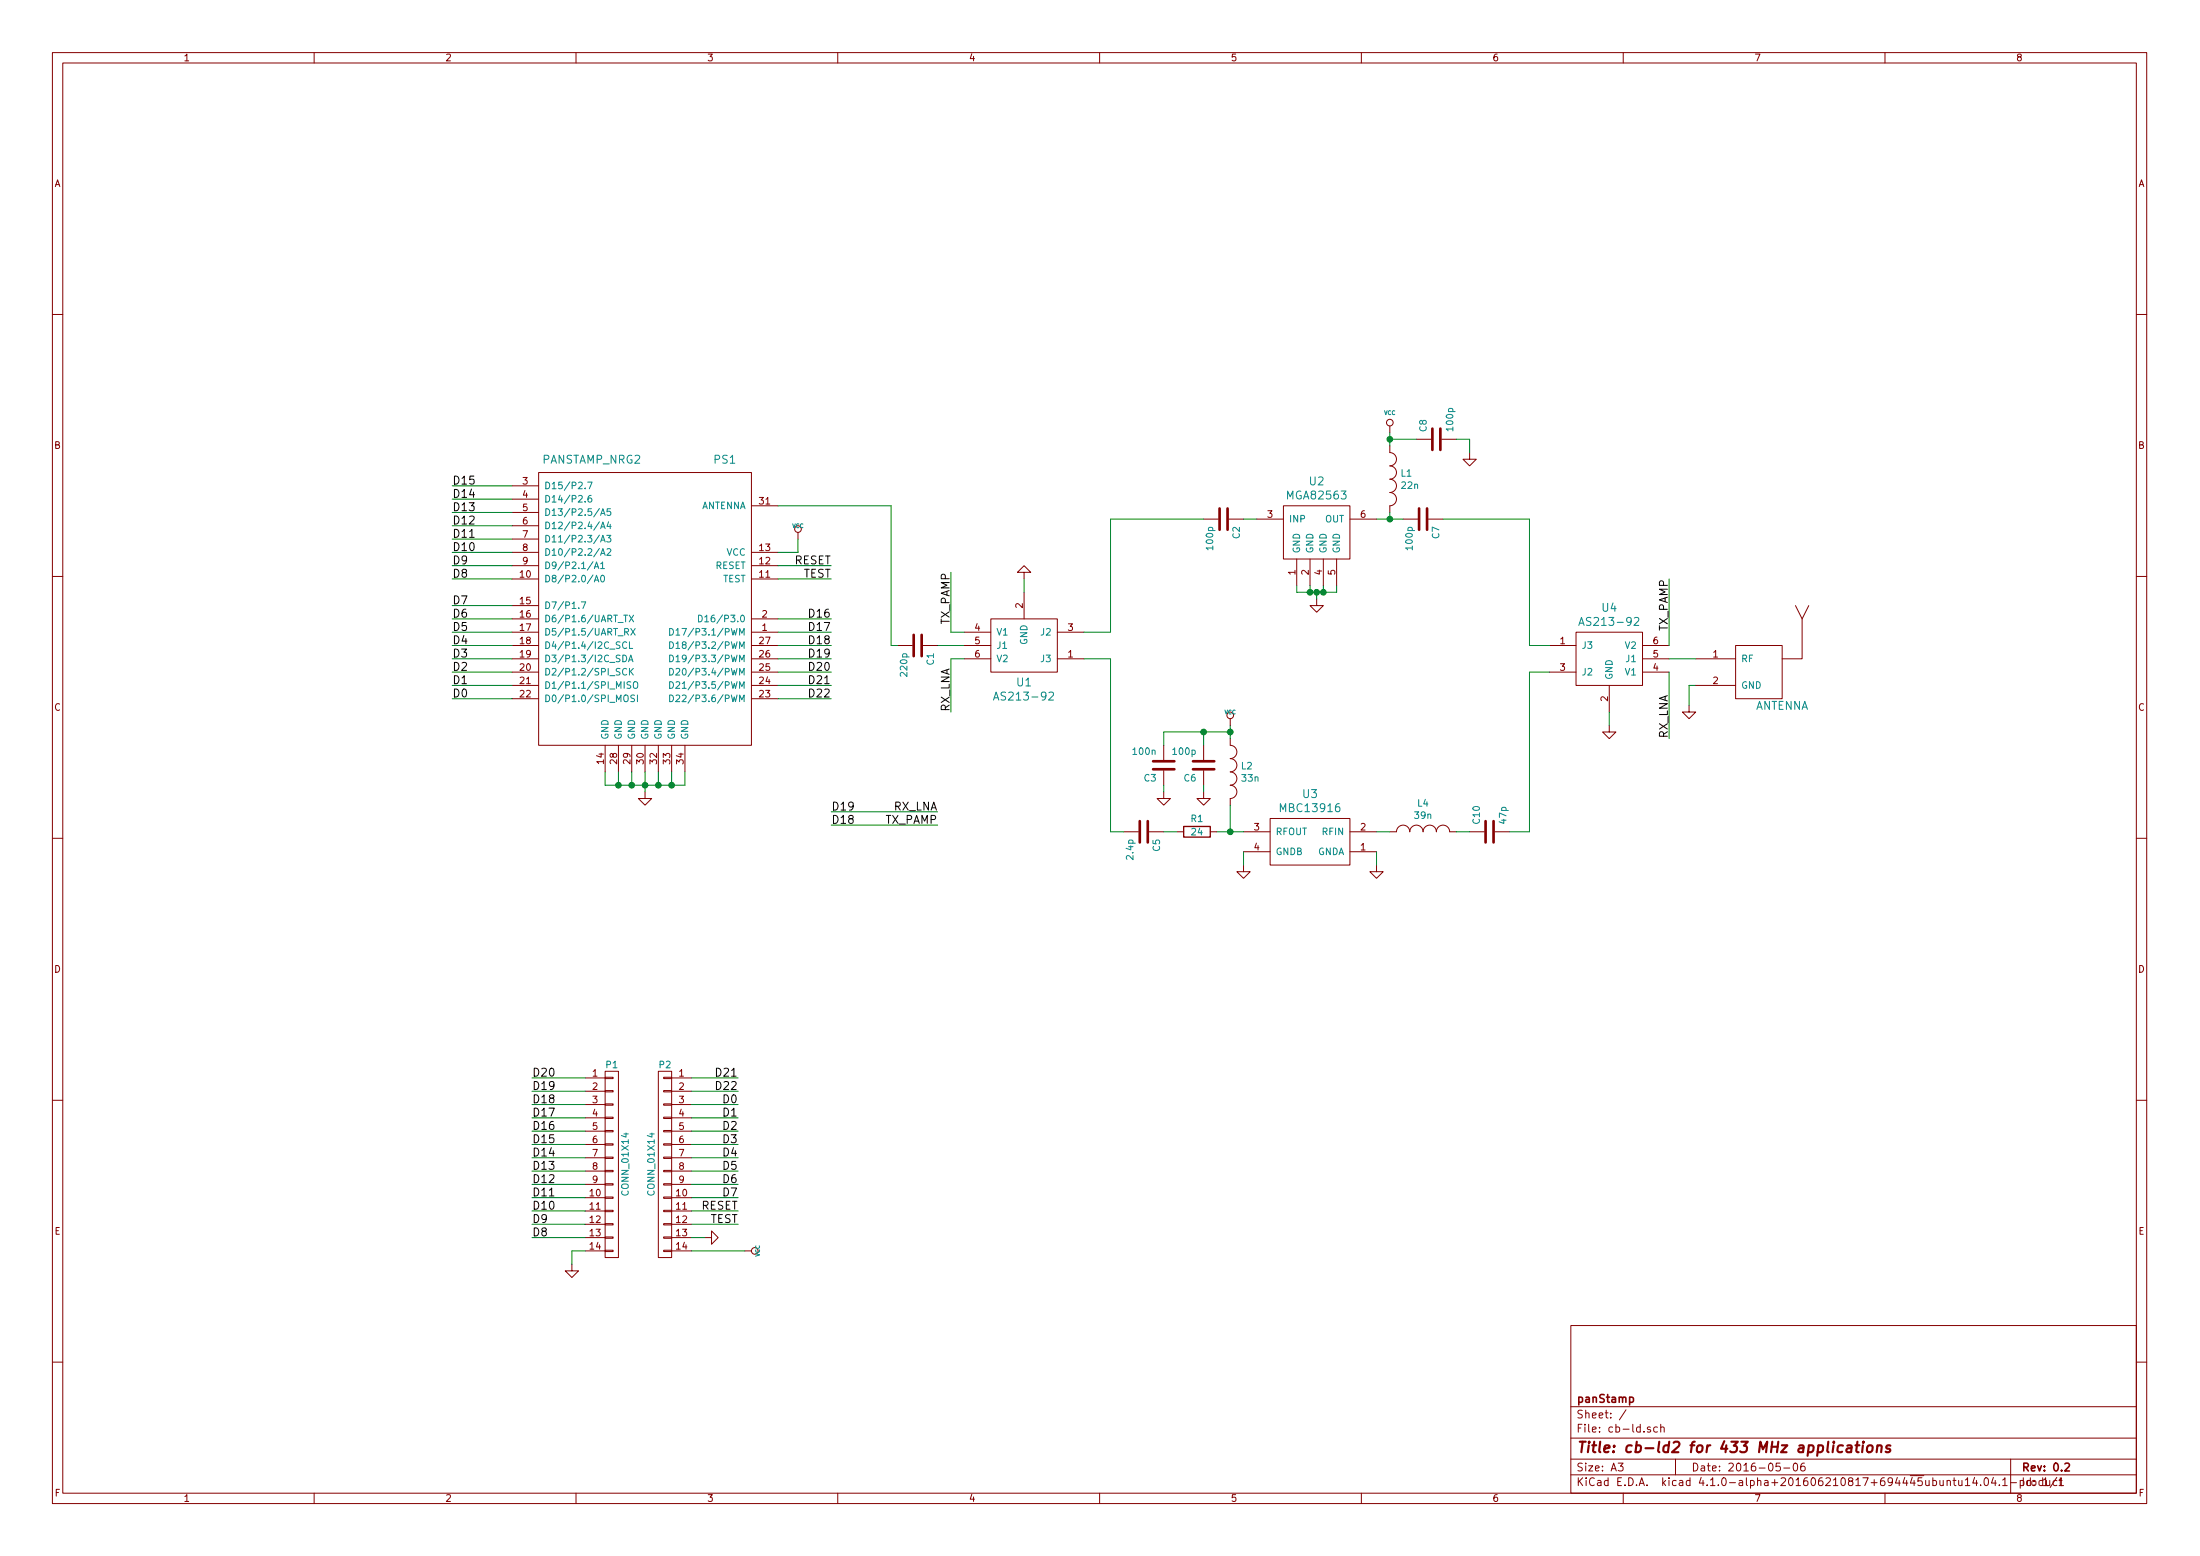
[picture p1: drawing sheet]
EESchema Schematic File Version 2
LIBS:cb-ld-rescue
LIBS:power
LIBS:device
LIBS:transistors
LIBS:conn
LIBS:linear
LIBS:regul
LIBS:74xx
LIBS:cmos4000
LIBS:adc-dac
LIBS:memory
LIBS:xilinx
LIBS:microcontrollers
LIBS:dsp
LIBS:microchip
LIBS:analog_switches
LIBS:motorola
LIBS:texas
LIBS:intel
LIBS:audio
LIBS:interface
LIBS:digital-audio
LIBS:philips
LIBS:display
LIBS:cypress
LIBS:siliconi
LIBS:opto
LIBS:atmel
LIBS:contrib
LIBS:valves
LIBS:atmega8
LIBS:atmel89cxxxx
LIBS:atmel-1
LIBS:atmel-2005
LIBS:avr
LIBS:avr-1
LIBS:avr-2
LIBS:avr-3
LIBS:avr-4
LIBS:hopf
LIBS:rfm-ash
LIBS:mycomponents
LIBS:cb-ld-cache
EELAYER 25 0
EELAYER END
$Descr A3 16535 11693
encoding utf-8
Sheet 1 1
Title "cb-ld2 for 433 MHz applications"
Date "2016-05-06"
Rev "0.2"
Comp "panStamp"
Comment1 ""
Comment2 ""
Comment3 ""
Comment4 ""
$EndDescr
$Comp
L GND #PWR01
U 1 1
P 12700 5300
F 0 "#PWR01" H 12700 5300 30  0001 C CNN
F 1 "GND" H 12700 5230 30  0001 C CNN
F 2 "" H 12700 5300 60  0001 C CNN
F 3 "" H 12700 5300 60  0001 C CNN
	1    12700 5300
	-1   0    0    -1  
$EndComp
Wire Wire Line
	12700 5150 12700 5300
Wire Wire Line
	12750 5150 12700 5150
Wire Wire Line
	6250 6100 7050 6100
Wire Wire Line
	6250 6200 7050 6200
$Comp
L CONN_01X14 P1
U 1 1
P 4600 8750
F 0 "P1" H 4600 9500 50  0000 C CNN
F 1 "CONN_01X14" V 4700 8750 50  0000 C CNN
F 2 "Pin_Headers:Pin_Header_Straight_1x12" H 4600 8750 60  0001 C CNN
F 3 "" H 4600 8750 60  0000 C CNN
	1    4600 8750
	1    0    0    -1  
$EndComp
$Comp
L CONN_01X14 P2
U 1 1
P 5000 8750
F 0 "P2" H 5000 9500 50  0000 C CNN
F 1 "CONN_01X14" V 5100 8750 50  0000 C CNN
F 2 "Pin_Headers:Pin_Header_Straight_1x12" H 5000 8750 60  0001 C CNN
F 3 "" H 5000 8750 60  0000 C CNN
	1    5000 8750
	-1   0    0    -1  
$EndComp
Wire Wire Line
	4400 8400 4000 8400
Text Label 4000 8400 0    60   ~ 0
D17
Wire Wire Line
	4400 8500 4000 8500
Text Label 4000 8500 0    60   ~ 0
D16
Wire Wire Line
	4400 8600 4000 8600
Text Label 4000 8600 0    60   ~ 0
D15
Wire Wire Line
	4400 8700 4000 8700
Text Label 4000 8700 0    60   ~ 0
D14
Wire Wire Line
	4400 8800 4000 8800
Text Label 4000 8800 0    60   ~ 0
D13
Wire Wire Line
	4400 8900 4000 8900
Text Label 4000 8900 0    60   ~ 0
D12
Wire Wire Line
	4400 9000 4000 9000
Text Label 4000 9000 0    60   ~ 0
D11
Wire Wire Line
	4400 9100 4000 9100
Text Label 4000 9100 0    60   ~ 0
D10
Wire Wire Line
	4400 9200 4000 9200
Text Label 4000 9200 0    60   ~ 0
D9
Wire Wire Line
	4400 9300 4000 9300
Text Label 4000 9300 0    60   ~ 0
D8
Text Label 5550 9200 2    60   ~ 0
TEST
Text Label 5550 9100 2    60   ~ 0
RESET
$Comp
L GND #PWR02
U 1 1
P 5300 9300
F 0 "#PWR02" H 5300 9300 30  0001 C CNN
F 1 "GND" H 5300 9230 30  0001 C CNN
F 2 "" H 5300 9300 60  0001 C CNN
F 3 "" H 5300 9300 60  0001 C CNN
	1    5300 9300
	0    -1   -1   0   
$EndComp
$Comp
L VCC #PWR03
U 1 1
P 5600 9400
F 0 "#PWR03" H 5600 9500 30  0001 C CNN
F 1 "VCC" H 5600 9500 30  0000 C CNN
F 2 "" H 5600 9400 60  0001 C CNN
F 3 "" H 5600 9400 60  0001 C CNN
	1    5600 9400
	0    1    1    0   
$EndComp
Text Label 4000 8300 0    60   ~ 0
D18
Text Label 4000 8200 0    60   ~ 0
D19
Text Label 4000 8100 0    60   ~ 0
D20
Wire Wire Line
	5200 8100 5550 8100
Text Label 5550 8100 2    60   ~ 0
D21
Wire Wire Line
	5200 8200 5550 8200
Text Label 5550 8200 2    60   ~ 0
D22
Wire Wire Line
	5200 8300 5550 8300
Text Label 5550 8300 2    60   ~ 0
D0
Wire Wire Line
	5200 8400 5550 8400
Text Label 5550 8400 2    60   ~ 0
D1
Wire Wire Line
	5200 8500 5550 8500
Text Label 5550 8500 2    60   ~ 0
D2
Wire Wire Line
	5200 8600 5550 8600
Text Label 5550 8600 2    60   ~ 0
D3
Wire Wire Line
	5200 8700 5550 8700
Text Label 5550 8700 2    60   ~ 0
D4
Wire Wire Line
	5200 8800 5550 8800
Text Label 5550 8800 2    60   ~ 0
D5
Wire Wire Line
	5200 8900 5550 8900
Text Label 5550 8900 2    60   ~ 0
D6
Wire Wire Line
	5200 9000 5550 9000
Text Label 5550 9000 2    60   ~ 0
D7
$Comp
L GND #PWR04
U 1 1
P 4300 9500
F 0 "#PWR04" H 4300 9500 30  0001 C CNN
F 1 "GND" H 4300 9430 30  0001 C CNN
F 2 "" H 4300 9500 60  0001 C CNN
F 3 "" H 4300 9500 60  0001 C CNN
	1    4300 9500
	1    0    0    -1  
$EndComp
$Comp
L PANSTAMP_NRG2-RESCUE-cb-ld PS1
U 1 1
P 4850 4550
F 0 "PS1" H 5450 5650 60  0000 C CNN
F 1 "PANSTAMP_NRG2" H 4450 5650 60  0000 C CNN
F 2 "mysmd:PANSTAMP_2" H 4900 4950 60  0001 C CNN
F 3 "" H 4900 4950 60  0000 C CNN
	1    4850 4550
	1    0    0    -1  
$EndComp
Wire Wire Line
	5200 9200 5550 9200
Wire Wire Line
	5200 9100 5550 9100
Wire Wire Line
	5200 9400 5600 9400
Wire Wire Line
	4400 9400 4300 9400
Wire Wire Line
	4300 9400 4300 9500
Wire Wire Line
	4400 8300 4000 8300
Wire Wire Line
	4400 8200 4000 8200
Wire Wire Line
	4400 8100 4000 8100
Text Label 6250 6200 0    60   ~ 0
D18
Text Label 6250 6100 0    60   ~ 0
D19
$Comp
L VCC #PWR05
U 1 1
P 6000 4050
F 0 "#PWR05" H 6000 4150 30  0001 C CNN
F 1 "VCC" H 6000 4150 30  0000 C CNN
F 2 "" H 6000 4050 60  0001 C CNN
F 3 "" H 6000 4050 60  0001 C CNN
	1    6000 4050
	1    0    0    -1  
$EndComp
Wire Wire Line
	5850 4150 6000 4150
Wire Wire Line
	6000 4150 6000 4050
$Comp
L GND #PWR06
U 1 1
P 4850 5950
F 0 "#PWR06" H 4850 5950 30  0001 C CNN
F 1 "GND" H 4850 5880 30  0001 C CNN
F 2 "" H 4850 5950 60  0001 C CNN
F 3 "" H 4850 5950 60  0001 C CNN
	1    4850 5950
	1    0    0    -1  
$EndComp
Wire Wire Line
	4550 5800 4550 5900
Wire Wire Line
	4550 5900 5150 5900
Wire Wire Line
	5150 5900 5150 5800
Wire Wire Line
	4850 5800 4850 5950
Connection ~ 4850 5900
Wire Wire Line
	4750 5800 4750 5900
Connection ~ 4750 5900
Wire Wire Line
	4650 5800 4650 5900
Connection ~ 4650 5900
Wire Wire Line
	4950 5800 4950 5900
Connection ~ 4950 5900
Wire Wire Line
	5050 5800 5050 5900
Connection ~ 5050 5900
Wire Wire Line
	5850 4250 6250 4250
Wire Wire Line
	5850 4350 6250 4350
Text Label 6250 4250 2    60   ~ 0
RESET
Text Label 6250 4350 2    60   ~ 0
TEST
Wire Wire Line
	5850 4650 6250 4650
Wire Wire Line
	5850 4750 6250 4750
Text Label 6250 4650 2    60   ~ 0
D16
Text Label 6250 4750 2    60   ~ 0
D17
Wire Wire Line
	5850 4850 6250 4850
Wire Wire Line
	5850 4950 6250 4950
Text Label 6250 4850 2    60   ~ 0
D18
Text Label 6250 4950 2    60   ~ 0
D19
Wire Wire Line
	5850 5050 6250 5050
Text Label 6250 5050 2    60   ~ 0
D20
Wire Wire Line
	5850 5150 6250 5150
Wire Wire Line
	5850 5250 6250 5250
Text Label 6250 5150 2    60   ~ 0
D21
Text Label 6250 5250 2    60   ~ 0
D22
Wire Wire Line
	3850 3650 3400 3650
Text Label 3400 3650 0    60   ~ 0
D15
Wire Wire Line
	3850 3750 3400 3750
Text Label 3400 3750 0    60   ~ 0
D14
Wire Wire Line
	3850 3850 3400 3850
Text Label 3400 3850 0    60   ~ 0
D13
Wire Wire Line
	3850 3950 3400 3950
Text Label 3400 3950 0    60   ~ 0
D12
Wire Wire Line
	3850 4050 3400 4050
Text Label 3400 4050 0    60   ~ 0
D11
Wire Wire Line
	3850 4150 3400 4150
Text Label 3400 4150 0    60   ~ 0
D10
Wire Wire Line
	3850 4250 3400 4250
Text Label 3400 4250 0    60   ~ 0
D9
Wire Wire Line
	3850 4350 3400 4350
Text Label 3400 4350 0    60   ~ 0
D8
Wire Wire Line
	3850 4550 3400 4550
Text Label 3400 4550 0    60   ~ 0
D7
Wire Wire Line
	3850 4650 3400 4650
Text Label 3400 4650 0    60   ~ 0
D6
Wire Wire Line
	3850 4750 3400 4750
Text Label 3400 4750 0    60   ~ 0
D5
Wire Wire Line
	3850 4850 3400 4850
Text Label 3400 4850 0    60   ~ 0
D4
Wire Wire Line
	3850 4950 3400 4950
Text Label 3400 4950 0    60   ~ 0
D3
Wire Wire Line
	3850 5050 3400 5050
Text Label 3400 5050 0    60   ~ 0
D2
Wire Wire Line
	3850 5150 3400 5150
Text Label 3400 5150 0    60   ~ 0
D1
Wire Wire Line
	3850 5250 3400 5250
Text Label 3400 5250 0    60   ~ 0
D0
Wire Wire Line
	5200 9300 5300 9300
$Comp
L MBC13916 U3
U 1 1
P 9850 6350
F 0 "U3" H 9850 6737 60  0000 C CNN
F 1 "MBC13916" H 9850 6631 60  0000 C CNN
F 2 "mysmd:SOT-343R" H 9850 6250 60  0001 C CNN
F 3 "" H 9850 6250 60  0000 C CNN
	1    9850 6350
	-1   0    0    -1  
$EndComp
$Comp
L C C5
U 1 1
P 8600 6250
F 0 "C5" H 8650 6350 50  0000 L CNN
F 1 "2.4p" H 8650 6150 50  0000 L CNN
F 2 "mysmd:SM0603S" H 8600 6250 60  0001 C CNN
F 3 "" H 8600 6250 60  0001 C CNN
	1    8600 6250
	0    1    1    0   
$EndComp
$Comp
L INDUCTOR_SMALL L2
U 1 1
P 9250 5800
F 0 "L2" V 9204 5878 50  0000 L CNN
F 1 "33n" V 9296 5878 50  0000 L CNN
F 2 "mysmd:SM0603S" H 9250 5800 50  0001 C CNN
F 3 "" H 9250 5800 50  0000 C CNN
	1    9250 5800
	0    1    1    0   
$EndComp
Wire Wire Line
	9250 5450 9250 5550
Wire Wire Line
	9150 6250 9350 6250
Wire Wire Line
	9250 6050 9250 6250
Connection ~ 9250 6250
$Comp
L C C6
U 1 1
P 9050 5750
F 0 "C6" H 9100 5850 50  0000 L CNN
F 1 "100p" H 9100 5650 50  0000 L CNN
F 2 "mysmd:SM0603S" H 9050 5750 60  0001 C CNN
F 3 "" H 9050 5750 60  0001 C CNN
	1    9050 5750
	-1   0    0    1   
$EndComp
$Comp
L C C3
U 1 1
P 8750 5750
F 0 "C3" H 8800 5850 50  0000 L CNN
F 1 "100n" H 8800 5650 50  0000 L CNN
F 2 "mysmd:SM0603S" H 8750 5750 60  0001 C CNN
F 3 "" H 8750 5750 60  0001 C CNN
	1    8750 5750
	-1   0    0    1   
$EndComp
Wire Wire Line
	8750 5600 8750 5500
Wire Wire Line
	8750 5500 9250 5500
Connection ~ 9250 5500
Wire Wire Line
	9050 5600 9050 5500
Connection ~ 9050 5500
$Comp
L GND #PWR07
U 1 1
P 9050 5950
F 0 "#PWR07" H 9050 5950 30  0001 C CNN
F 1 "GND" H 9050 5880 30  0001 C CNN
F 2 "" H 9050 5950 60  0001 C CNN
F 3 "" H 9050 5950 60  0001 C CNN
	1    9050 5950
	-1   0    0    -1  
$EndComp
$Comp
L GND #PWR08
U 1 1
P 8750 5950
F 0 "#PWR08" H 8750 5950 30  0001 C CNN
F 1 "GND" H 8750 5880 30  0001 C CNN
F 2 "" H 8750 5950 60  0001 C CNN
F 3 "" H 8750 5950 60  0001 C CNN
	1    8750 5950
	-1   0    0    -1  
$EndComp
Wire Wire Line
	9050 5950 9050 5900
Wire Wire Line
	8750 5950 8750 5900
$Comp
L INDUCTOR_SMALL L4
U 1 1
P 10700 6250
F 0 "L4" H 10700 6466 50  0000 C CNN
F 1 "39n" H 10700 6374 50  0000 C CNN
F 2 "mysmd:SM0603S" H 10700 6250 50  0001 C CNN
F 3 "" H 10700 6250 50  0000 C CNN
	1    10700 6250
	1    0    0    -1  
$EndComp
$Comp
L C C10
U 1 1
P 11200 6250
F 0 "C10" H 11250 6350 50  0000 L CNN
F 1 "47p" H 11250 6150 50  0000 L CNN
F 2 "mysmd:SM0603S" H 11200 6250 60  0001 C CNN
F 3 "" H 11200 6250 60  0001 C CNN
	1    11200 6250
	0    -1   -1   0   
$EndComp
Wire Wire Line
	10450 6250 10350 6250
Wire Wire Line
	10950 6250 11050 6250
Wire Wire Line
	11350 6250 11500 6250
$Comp
L GND #PWR09
U 1 1
P 9350 6500
F 0 "#PWR09" H 9350 6500 30  0001 C CNN
F 1 "GND" H 9350 6430 30  0001 C CNN
F 2 "" H 9350 6500 60  0001 C CNN
F 3 "" H 9350 6500 60  0001 C CNN
	1    9350 6500
	-1   0    0    -1  
$EndComp
$Comp
L GND #PWR010
U 1 1
P 10350 6500
F 0 "#PWR010" H 10350 6500 30  0001 C CNN
F 1 "GND" H 10350 6430 30  0001 C CNN
F 2 "" H 10350 6500 60  0001 C CNN
F 3 "" H 10350 6500 60  0001 C CNN
	1    10350 6500
	-1   0    0    -1  
$EndComp
Wire Wire Line
	10350 6400 10350 6500
Wire Wire Line
	9350 6400 9350 6500
$Comp
L VCC #PWR011
U 1 1
P 9250 5450
F 0 "#PWR011" H 9250 5550 30  0001 C CNN
F 1 "VCC" H 9250 5550 30  0000 C CNN
F 2 "" H 9250 5450 60  0001 C CNN
F 3 "" H 9250 5450 60  0001 C CNN
	1    9250 5450
	1    0    0    -1  
$EndComp
$Comp
L GND #PWR012
U 1 1
P 7700 4350
F 0 "#PWR012" H 7700 4350 30  0001 C CNN
F 1 "GND" H 7700 4280 30  0001 C CNN
F 2 "" H 7700 4350 60  0001 C CNN
F 3 "" H 7700 4350 60  0001 C CNN
	1    7700 4350
	-1   0    0    1   
$EndComp
$Comp
L C C1
U 1 1
P 6900 4850
F 0 "C1" H 6950 4950 50  0000 L CNN
F 1 "220p" H 6950 4750 50  0000 L CNN
F 2 "mysmd:SM0603S" H 6900 4850 60  0001 C CNN
F 3 "" H 6900 4850 60  0001 C CNN
	1    6900 4850
	0    1    1    0   
$EndComp
Wire Wire Line
	7050 4850 7250 4850
Wire Wire Line
	6750 4850 6700 4850
Wire Wire Line
	6700 4850 6700 3800
Wire Wire Line
	6700 3800 5850 3800
$Comp
L ANTENNA ANT1
U 1 1
P 13200 5050
F 0 "ANT1" H 13300 5300 60  0001 C CNN
F 1 "ANTENNA" H 13400 4800 60  0000 C CNN
F 2 "mysmd:SMD_SMA_RP" H 13200 5050 60  0001 C CNN
F 3 "~" H 13200 5050 60  0000 C CNN
	1    13200 5050
	1    0    0    -1  
$EndComp
$Comp
L C C2
U 1 1
P 9200 3900
F 0 "C2" H 9250 4000 50  0000 L CNN
F 1 "100p" H 9250 3800 50  0000 L CNN
F 2 "mysmd:SM0603S" H 9200 3900 60  0001 C CNN
F 3 "" H 9200 3900 60  0001 C CNN
	1    9200 3900
	0    1    1    0   
$EndComp
Wire Wire Line
	9450 3900 9350 3900
$Comp
L GND #PWR013
U 1 1
P 9900 4500
F 0 "#PWR013" H 9900 4500 30  0001 C CNN
F 1 "GND" H 9900 4430 30  0001 C CNN
F 2 "" H 9900 4500 60  0001 C CNN
F 3 "" H 9900 4500 60  0001 C CNN
	1    9900 4500
	1    0    0    -1  
$EndComp
$Comp
L C C7
U 1 1
P 10700 3900
F 0 "C7" H 10750 4000 50  0000 L CNN
F 1 "100p" H 10750 3800 50  0000 L CNN
F 2 "mysmd:SM0603S" H 10700 3900 60  0001 C CNN
F 3 "" H 10700 3900 60  0001 C CNN
	1    10700 3900
	0    1    1    0   
$EndComp
$Comp
L VCC #PWR014
U 1 1
P 10450 3250
F 0 "#PWR014" H 10450 3350 30  0001 C CNN
F 1 "VCC" H 10450 3400 30  0000 C CNN
F 2 "" H 10450 3250 60  0001 C CNN
F 3 "" H 10450 3250 60  0001 C CNN
	1    10450 3250
	1    0    0    -1  
$EndComp
$Comp
L C C8
U 1 1
P 10800 3300
F 0 "C8" H 10850 3400 50  0000 L CNN
F 1 "100p" H 10850 3200 50  0000 L CNN
F 2 "mysmd:SM0603S" H 10800 3300 60  0001 C CNN
F 3 "" H 10800 3300 60  0001 C CNN
	1    10800 3300
	0    -1   -1   0   
$EndComp
$Comp
L GND #PWR015
U 1 1
P 11050 3400
F 0 "#PWR015" H 11050 3400 30  0001 C CNN
F 1 "GND" H 11050 3330 30  0001 C CNN
F 2 "" H 11050 3400 60  0001 C CNN
F 3 "" H 11050 3400 60  0001 C CNN
	1    11050 3400
	-1   0    0    -1  
$EndComp
Text Label 7150 4300 3    60   ~ 0
TX_PAMP
Text Label 7150 5350 1    60   ~ 0
RX_LNA
Text Label 7050 6200 2    60   ~ 0
TX_PAMP
Text Label 7050 6100 2    60   ~ 0
RX_LNA
$Comp
L R R1
U 1 1
P 9000 6250
F 0 "R1" V 8900 6250 50  0000 C CNN
F 1 "24" V 9000 6250 50  0000 C CNN
F 2 "mysmd:SM0603S" V 8930 6250 50  0001 C CNN
F 3 "" H 9000 6250 50  0000 C CNN
	1    9000 6250
	0    1    1    0   
$EndComp
Wire Wire Line
	8850 6250 8750 6250
$Comp
L AS213-92 U1
U 1 1
P 7700 4850
F 0 "U1" H 7700 5130 60  0000 C CNN
F 1 "AS213-92" H 7700 5236 60  0000 C CNN
F 2 "mysmd:SC-70" H 7850 4550 60  0001 C CNN
F 3 "" H 7850 4550 60  0000 C CNN
	1    7700 4850
	-1   0    0    1   
$EndComp
Wire Wire Line
	7250 4750 7150 4750
Wire Wire Line
	7150 4750 7150 4300
Wire Wire Line
	7250 4950 7150 4950
Wire Wire Line
	7150 4950 7150 5350
Wire Wire Line
	8150 4950 8350 4950
Wire Wire Line
	8350 4950 8350 6250
Wire Wire Line
	8150 4750 8350 4750
Wire Wire Line
	8350 4750 8350 3900
Wire Wire Line
	8350 3900 9050 3900
$Comp
L AS213-92 U4
U 1 1
P 12100 4950
F 0 "U4" H 12100 5337 60  0000 C CNN
F 1 "AS213-92" H 12100 5231 60  0000 C CNN
F 2 "mysmd:SC-70" H 12250 4650 60  0001 C CNN
F 3 "" H 12250 4650 60  0000 C CNN
	1    12100 4950
	1    0    0    -1  
$EndComp
Wire Wire Line
	8350 6250 8450 6250
Wire Wire Line
	12750 4950 12550 4950
Wire Wire Line
	11500 6250 11500 5050
Wire Wire Line
	11500 5050 11650 5050
Wire Wire Line
	11650 4850 11500 4850
Wire Wire Line
	11500 4850 11500 3900
Wire Wire Line
	12550 5050 12550 5550
Wire Wire Line
	12550 4350 12550 4850
Text Label 12550 4350 3    60   ~ 0
TX_PAMP
Text Label 12550 5550 1    60   ~ 0
RX_LNA
$Comp
L GND #PWR016
U 1 1
P 12100 5450
F 0 "#PWR016" H 12100 5450 30  0001 C CNN
F 1 "GND" H 12100 5380 30  0001 C CNN
F 2 "" H 12100 5450 60  0001 C CNN
F 3 "" H 12100 5450 60  0001 C CNN
	1    12100 5450
	-1   0    0    -1  
$EndComp
Wire Wire Line
	7700 4450 7700 4350
Wire Wire Line
	12100 5450 12100 5350
Wire Wire Line
	11500 3900 10850 3900
Wire Wire Line
	10550 3900 10350 3900
Wire Wire Line
	10450 3250 10450 3350
Wire Wire Line
	10650 3300 10450 3300
Connection ~ 10450 3300
Wire Wire Line
	10950 3300 11050 3300
Wire Wire Line
	11050 3300 11050 3400
$Comp
L MGA82563 U2
U 1 1
P 9850 4000
F 0 "U2" H 9900 4387 60  0000 C CNN
F 1 "MGA82563" H 9900 4281 60  0000 C CNN
F 2 "mysmd:SC-70" H 10000 4450 60  0001 C CNN
F 3 "" H 10000 4450 60  0000 C CNN
	1    9850 4000
	1    0    0    -1  
$EndComp
Wire Wire Line
	9750 4400 9750 4450
Wire Wire Line
	9750 4450 10050 4450
Wire Wire Line
	10050 4450 10050 4400
Wire Wire Line
	9950 4400 9950 4450
Connection ~ 9950 4450
Wire Wire Line
	9850 4400 9850 4450
Connection ~ 9850 4450
Wire Wire Line
	9900 4500 9900 4450
Connection ~ 9900 4450
$Comp
L INDUCTOR_SMALL L1
U 1 1
P 10450 3600
F 0 "L1" V 10404 3678 50  0000 L CNN
F 1 "22n" V 10496 3678 50  0000 L CNN
F 2 "mysmd:SM0603S" H 10450 3600 50  0001 C CNN
F 3 "" H 10450 3600 50  0000 C CNN
	1    10450 3600
	0    1    1    0   
$EndComp
Wire Wire Line
	10450 3850 10450 3900
Connection ~ 10450 3900
$EndSCHEMATC
